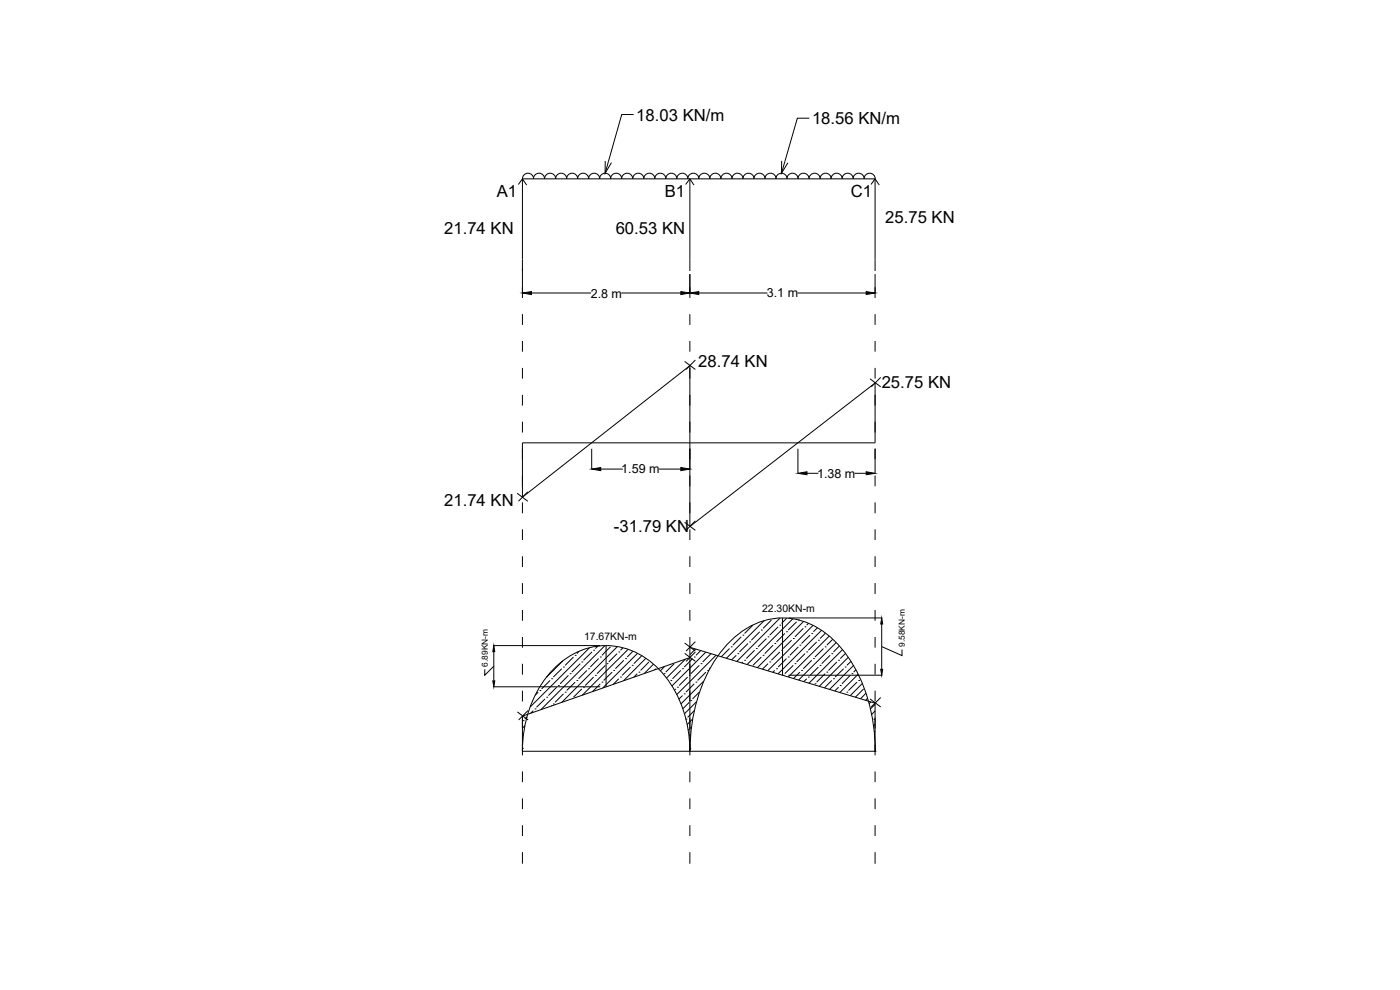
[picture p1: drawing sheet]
<svg xmlns="http://www.w3.org/2000/svg" width="420mm" height="297mm" viewBox="0 0 420 297" stroke-linecap="round" stroke-linejoin="round" font-family="sans-serif">
<!-- layer: 0 -->
<g fill="none" stroke="#000" stroke-width=".3">
<path d="M190.1 34.4h-3.5l-5 17.6M242.9 35.5h-3.6l-4.8 16.5M155.6 55.4l1.2-1.7 1.3 1.8M156.8 53.6a1.67 1.67 0 0 1 1.7-1.6 1.67 1.67 0 0 1 1.6 1.6 1.65 1.65 0 0 1 1.7-1.6 1.65 1.65 0 0 1 1.6 1.6 1.67 1.67 0 0 1 1.7-1.6 1.67 1.67 0 0 1 1.7 1.6M156.8 53.7h105.8v27.6M156.8 53.7v35.7M166.7 53.6a1.67 1.67 0 0 1 1.7-1.6 1.67 1.67 0 0 1 1.7 1.6M170 53.6a1.67 1.67 0 0 1 1.7-1.6 1.67 1.67 0 0 1 1.7 1.6M173.3 53.6a1.67 1.67 0 0 1 1.7-1.6 1.67 1.67 0 0 1 1.7 1.6M176.6 53.6a1.67 1.67 0 0 1 1.7-1.6 1.67 1.67 0 0 1 1.7 1.6M179.9 53.6a1.67 1.67 0 0 1 1.7-1.6 1.67 1.67 0 0 1 1.7 1.6M181.6 48.3v3.7l1.9-3.2"/>
<path d="M183.2 53.6a1.67 1.67 0 0 1 1.7-1.6 1.67 1.67 0 0 1 1.7 1.6M186.5 53.6a1.67 1.67 0 0 1 1.7-1.6 1.67 1.67 0 0 1 1.7 1.6 1.67 1.67 0 0 1 1.7-1.6 1.67 1.67 0 0 1 1.6 1.6M193.2 53.6a1.67 1.67 0 0 1 1.7-1.6 1.67 1.67 0 0 1 1.6 1.6M196.5 53.6a1.67 1.67 0 0 1 1.7-1.6 1.67 1.67 0 0 1 1.6 1.6M199.8 53.6a1.67 1.67 0 0 1 1.7-1.6 1.67 1.67 0 0 1 1.6 1.6M203.1 53.6a1.67 1.67 0 0 1 1.7-1.6 1.67 1.67 0 0 1 1.6 1.6M205.8 55.4l1.2-1.7 1.3 1.8M206.4 53.6a1.67 1.67 0 0 1 1.7-1.6 1.67 1.67 0 0 1 1.6 1.6M207 53.7v27.6M209.7 53.6a1.67 1.67 0 0 1 1.7-1.6 1.67 1.67 0 0 1 1.6 1.6M213 53.6a1.67 1.67 0 0 1 1.7-1.6 1.67 1.67 0 0 1 1.7 1.6 1.67 1.67 0 0 1 1.6-1.6 1.67 1.67 0 0 1 1.7 1.6 1.65 1.65 0 0 1 1.6-1.6 1.65 1.65 0 0 1 1.7 1.6 1.65 1.65 0 0 1 1.6-1.6 1.65 1.65 0 0 1 1.7 1.6 1.65 1.65 0 0 1 1.7-1.6 1.65 1.65 0 0 1 1.6 1.6 1.65 1.65 0 0 1 1.7-1.6 1.65 1.65 0 0 1 1.6 1.6 1.65 1.65 0 0 1 1.7-1.6 1.65 1.65 0 0 1 1.6 1.6 1.65 1.65 0 0 1 1.7-1.6 1.65 1.65 0 0 1 1.6 1.6 1.65 1.65 0 0 1 1.7-1.6 1.65 1.65 0 0 1 1.6 1.6 1.67 1.67 0 0 1 1.7-1.6 1.67 1.67 0 0 1 1.7 1.6M234.6 48.3l-.1 3.7 2-3.2"/>
<path d="M246.1 53.6a1.67 1.67 0 0 1 1.7-1.6 1.67 1.67 0 0 1 1.7 1.6M249.4 53.6a1.67 1.67 0 0 1 1.7-1.6 1.67 1.67 0 0 1 1.7 1.6M252.7 53.6a1.67 1.67 0 0 1 1.7-1.6 1.67 1.67 0 0 1 1.7 1.6M256 53.6a1.67 1.67 0 0 1 1.7-1.6 1.67 1.67 0 0 1 1.7 1.6M259.3 53.6a1.67 1.67 0 0 1 1.7-1.6 1.67 1.67 0 0 1 1.7 1.6M261.4 55.4l1.2-1.7 1.3 1.8M156.8 94.3v3.2M159.5 87.9h17.9M186.5 87.9h17.8M207 82.2v7.2M207 94.3v3.2M209.7 87.9h20.6"/>
<path d="M239.3 87.9h20.7M262.6 82.2v7.2M262.6 94.3v3.2M156.8 102.3v3.2M156.8 110.4v3.2M156.8 118.5v3.2M205.5 108.4l3.2 2.5M207 102.3v3.2M208.7 108l-2.8 2.9M261.1 113.7l3.2 2.4M262.6 102.3v3.2M262.6 110.4v3.2"/>
<path d="M264.3 113.2l-2.8 2.9M156.8 126.5v3.3M156.8 132.9h105.8v-18l-55.6 43.1v-48.3l-50.2 39.5zM177.6 134.6v6.2M239.5 134.6v7.4M262.6 134.6v7.4M155.2 148l3.2 2.4M156.8 150.7v3.3M156.8 158.8v3.2M158.4 147.6l-2.8 2.8M180.3 140.7h6.6M197.7 140.7h6.6"/>
<path d="M205.5 156.7l3.2 2.4M207 158.8v3.2M208.7 156.3l-2.8 2.8M242.2 142h3.4M256.5 142h3.5M262.6 142.7v3.2M262.6 150.7v3.3M262.6 158.8v3.2M156.8 166.9v3.2M156.8 174.9v3.3M207 166.9v3.2M207 174.9v3.3"/>
<path d="M262.6 166.9v3.2M262.6 174.9v3.3M148.2 193.7h31.9M148.2 199.9l-2.7 2.7v-1.8M148.2 195.5v8.8M156.8 183v3.3M156.8 191.1v3.2M156.8 199.2v3.2M168.9 198.3l-5 5M172.1 197.1l-2.5 2.5M172.6 196.6h.1M173.8 195.4l-.7 .7"/>
<path d="M174.1 199.1l-2.5 2.6M174.6 198.6h.1M176.9 194.4l-17.8 17.7M177.7 195.6l-2.6 2.5M178.2 195.1h.1M179.4 193.9l-.7 .7M179.6 197.6l-2.4 2.5M180.2 197.1h.1M181.6 193.7l-19.3 19.2M181.7 199.6l-2.5 2.5M181.9 193.7v12.4M182.2 199.1h.1"/>
<path d="M183.2 194.1l-2.5 2.5M185.2 196.1l-2.5 2.5M185.3 194l-16.7 16.8M185.7 195.6h.1M186.9 194.4l-.7 .7M187.2 198.1l-2.5 2.5M187.7 197.6h.1M188.5 194.8l-13.8 13.8M189.7 199.6h.1M189.9 195.4l-1.7 1.7M191.3 196l-10.4 10.4M192.6 196.8l-2.4 2.3"/>
<path d="M193.8 197.5l-6.7 6.7M194.8 198.6l-2.5 2.6M196.1 199.3l-2.8 2.8M199.5 199.9l-1.3 1.4M202.3 199.1l-2.5 2.6M205.5 196l3.2 2.4M205.5 192.9l3.2 2.5M205.7 197.8l-5.7 5.6M207 197.3l-50.2 17.6v11.7M207 183v3.3M207 191.1v35.5M207 194.2l55.6 16.8v15.6"/>
<path d="M207.2 194.3l-.2 .1M207.8 197.6l-2.5 2.5M208.4 197.1h.1M208.7 195.6l-2.8 2.8M208.7 192.5l-2.8 2.9M208.7 194.7l-1.7 1.8M209.9 199.6l-2.6 2.5M210.3 195.2l-1.4 1.4M210.4 199.1h.1M211.8 195.7l-10.1 10.1M213.4 196.1l-2.5 2.5M214.9 196.6l-11.8 11.8"/>
<path d="M218.9 194.6l-2.4 2.4M219.4 194.1h.1M221 196.6l-1.4 1.4M221.4 196.1h.1M222.4 191.1l-2.5 2.5M223 190.6h.1M223 198.6l-.3 .3M223.5 198.1h.1M224.5 193.1l-2.6 2.5M225 192.6h.1M226 187.6l-2.5 2.5M226.5 195.1l-2.5 2.5"/>
<path d="M227 194.6h.1M228 189.6l-2.5 2.5M228.5 189h.1M228.5 197.1l-2.5 2.5M229 196.6h.1M229.3 186.2l-11.3 11.3M230 191.6l-2.5 2.5M230.5 191.1h.1M230.5 199.1l-1.7 1.7M231 198.6h.1M231.5 186l-2.5 2.5M232 193.6l-2.5 2.5"/>
<path d="M232.5 193.1h.1M233.5 188.1l-2.5 2.5M234 187.6h.1M234 195.6l-2.5 2.5M234.1 185.4l-13 13M234.6 195.1h.1M234.9 185.4v17.2M235.5 190.1l-2.5 2.5M236 189.6h.1M236 197.6l-2.5 2.5M236.1 185.4l-1.5 1.7M236.5 197.1h.1"/>
<path d="M236.6 185.4h28.2M237.6 192.1l-2.6 2.5M237.9 185.7l-13.7 13.7M238.1 191.6h.1M238.1 199.6l-2.6 2.5M238.6 199.1h.1M239.1 186.5l-2.6 2.5M239.6 186h.1M239.6 194.1l-2.5 2.5M240.1 193.6h.1M241.1 188.5l-2.5 2.6M241.2 186.5l-13.9 13.8"/>
<path d="M241.6 188.1h.1M241.6 196.1l-2.5 2.5M242.1 195.6h.1M242.6 187l-.5 .6M243.1 190.6l-2.5 2.5M243.6 190.1h.1M243.6 198.1l-2.5 2.5M244 187.6l-13.6 13.6M244.1 197.6h.1M245.1 192.6l-2.5 2.5M245.3 188.4l-1.2 1.2M245.6 192.1h.1"/>
<path d="M246.1 199.6h.1M246.5 189.1l-13 13.1M247.1 194.6l-2.5 2.5M247.6 194.1h.1M247.7 190l-1.6 1.6M248.9 190.9l-12.3 12.2M249.1 196.6l-2.5 2.5M249.6 196.1h.1M249.9 191.8l-1.8 1.8M250.9 192.8l-11.2 11.2M251.1 198.6l-2.4 2.6M251.7 198.1h.1"/>
<path d="M251.9 193.8l-1.8 1.8M252.8 194.9l-10 10.1M253.7 196.1l-1.5 1.5M254.6 197.2l-8.7 8.7M255.4 198.4l-1.2 1.2M256.1 199.7l-7.2 7.2M262.6 183v3.3M262.6 191.1v3.2M262.6 199.2v3.2M264.6 194l6.1 2.7v-1.8M264.6 187.2v13.6M148.2 206.1h31.9"/>
<path d="M155.3 213.6l3.2 2.4M156.8 207.2v3.3M157 216.2h.1M157.6 217.7l-.8 .8M158.2 215.1l-.7 .7M158.5 213.2l-2.9 2.8M160 213.2l-.8 .8M160.6 212.7h.1M161.5 207.7l-.9 .9M162 207.2h.1M163.6 209.7l-2.6 2.5M164.1 209.2h.1"/>
<path d="M165.1 204.2l-2.6 2.5M165.6 203.7h.1M165.6 211.7l-.2 .1M166.1 211.2h.1M167.1 206.2l-2.5 2.5M167.6 205.7h.1M168.6 200.6l-2.5 2.5M169.1 200.1h.1M169.1 208.2l-2.5 2.5M169.6 207.7h.1M170.6 202.6l-2.5 2.6M171.1 202.1h.1"/>
<path d="M172.6 204.7l-2.5 2.5M173.1 204.2h.1M174.6 206.7l-2.5 2.5M175.1 206.2h.1M176.1 201.2l-2.5 2.5M176.6 200.6h.1M178.2 203.1l-2.6 2.6M178.7 202.6h.1M180.2 205.2l-2.4 2.3M180.7 204.7h.1M183.7 201.7l-2.5 2.5M184.2 201.2h.1"/>
<path d="M185.7 203.7l-1.7 1.6M186.2 203.1h.1M189.2 200.1l-2.5 2.5M191.2 202.1l-1 1.1M191.8 201.7h.1M196.8 200.6l-.4 .4M199.3 202.1h.1M201.3 204.2h.1M202.8 206.7l-.4 .4M203.3 206.2h.1M204.3 201.2l-2.5 2.5M204.8 200.6h.1"/>
<path d="M204.8 208.7l-1.1 1.1M205.3 208.2h.1M205.9 215.8h.1M206.4 203.1l-2.6 2.6M206.9 202.6h.1M206.9 210.7l-2 2M207.3 210.2h.1M207.3 218.3l-.8 .8M207.8 215.8l-1.6 1.6M208.4 205.2l-2.5 2.5M208.4 213.2l-2 2.1M208.9 204.7h.1"/>
<path d="M209 210.6l-3.6 3.6M209.9 207.6l-2.1 2.1M211.2 204.4l-6.8 6.8M211.9 201.7l-2.5 2.5M212.4 201.2h.1M213.1 200.4l-.2 .2M232.5 201.2l-.6 .5M233 200.6h.1M235 202.6h.1M236.6 202.6h28.2M240.1 201.7l-1.9 1.9M240.6 201.2h.1"/>
<path d="M242.1 203.7l-.9 .8M242.6 203.1h.1M244.6 205.2h.1M245.6 200.1l-2.5 2.5M247.6 202.1l-2.5 2.6M248.1 201.7h.1M249.6 204.2l-2.2 2.2M250.1 203.7h.1M251.7 206.2l-1.2 1.1M252.2 205.7h.1M253.2 200.6l-2.6 2.5M253.6 200.1h.1"/>
<path d="M253.6 208.2v.1M254.2 207.7h.1M255.2 202.6l-2.5 2.6M255.7 202.1h.1M256.9 201l-.7 .7M257.2 204.7l-2.5 2.5M257.5 202.3l-5.5 5.5M257.7 204.2h.1M258.8 205.1l-3.6 3.6M259.2 206.7l-2.5 2.5M259.9 208l-1.6 1.7M260.3 209.5l-.5 .6"/>
<path d="M261.1 209.7l3.2 2.4M261.4 210.6l-.6 .5M262.2 215.8h.1M262.6 207.2v3.3M262.6 213.3l-1 1.1M262.6 217.3l-.5 .5M262.6 211.3l-1.4 1.5M262.6 219.4l-.3 .3M264.3 209.3l-2.8 2.8M156.8 224.5h.1M156.8 231.5v3.2M156.8 239.6v3.2"/>
<path d="M156.9 222.4l-.1 .1M157.1 220.1l-.3 .4M207 224.6h.1M207 231.5v3.2M207 239.6v3.2M207 225.4a34.3 34.3 0 0 0-11.4-26.6 21.2 21.2 0 0 0-30.2 2.7 35.6 35.6 0 0 0-8.6 23.9h105.8M207.1 225.4a47.8 47.8 0 0 1 10.8-31.7 21.8 21.8 0 0 1 22.6-7.5 29.8 29.8 0 0 1 17.4 16.8 52.6 52.6 0 0 1 4.8 22.4M207.1 222.5l-.1 .2M207.2 220.4l-.4 .4M262.6 225.4h.1M262.6 231.5v3.2M262.6 239.6v3.2"/>
<path d="M262.6 221.4l-.1 .1M156.8 247.6v3.3M156.8 255.7v3.5M207 247.6v3.3M207 255.7v3.5M262.6 247.6v3.3M262.6 255.7v3.5"/>
</g>
<path d="M156.8 87.9l2.7-.4v.9zM204.3 87.5l2.7 .4-2.7 .5zM207 87.9l2.7-.4v.9zM260 87.5l2.6 .4-2.6 .5zM177.6 140.7l2.7-.4v.9zM204.3 140.3l2.7 .4-2.7 .5zM239.5 142l2.7-.5v.9zM260 141.5l2.6 .5-2.6 .4zM148.2 193.7l.3 1.8h-.6zM264.6 185.4l.3 1.8h-.6zM147.9 204.3h.6l-.3 1.8zM264.3 200.8h.6l-.3 1.8z" fill="#000" stroke="#000" stroke-width=".3"/>
<g font-size="5">
<text x="191" y="36.2">18.03 KN/m</text>
<text x="243.7" y="37.3">18.56 KN/m</text>
<text x="149.1" y="59.1">A1</text>
<text x="199.5" y="59.1">B1</text>
<text x="255.3" y="59.1">C1</text>
<text x="133.3" y="70.3">21.74 KN</text>
<text x="184.8" y="70.3">60.53 KN</text>
<text x="265.7" y="66.8">25.75 KN</text>
<text x="209.5" y="110.3">28.74 KN</text>
<text x="264.6" y="116.5">25.75 KN</text>
<text x="133.3" y="151.7">21.74 KN</text>
<text x="184.3" y="159.8">-31.79 KN</text>
</g>
<g font-size="3.8">
<text x="177.3" y="89.3">2.8 m</text>
<text x="230.2" y="89.2">3.1 m</text>
<text x="186.5" y="142.1">1.59 m</text>
<text x="245.2" y="143.3">1.38 m</text>
</g>
<g font-size="3.1">
<text x="228.7" y="183.7">22.30KN-m</text>
<text x="175.3" y="192">17.67KN-m</text>
</g>
<g font-size="2.5">
<text x="271.6" y="194.1" transform="rotate(-90 271.6 194.1)">9.58KN-m</text>
<text x="146.4" y="200" transform="rotate(-90 146.4 200)">6.89KN-m</text>
</g>
</svg>
